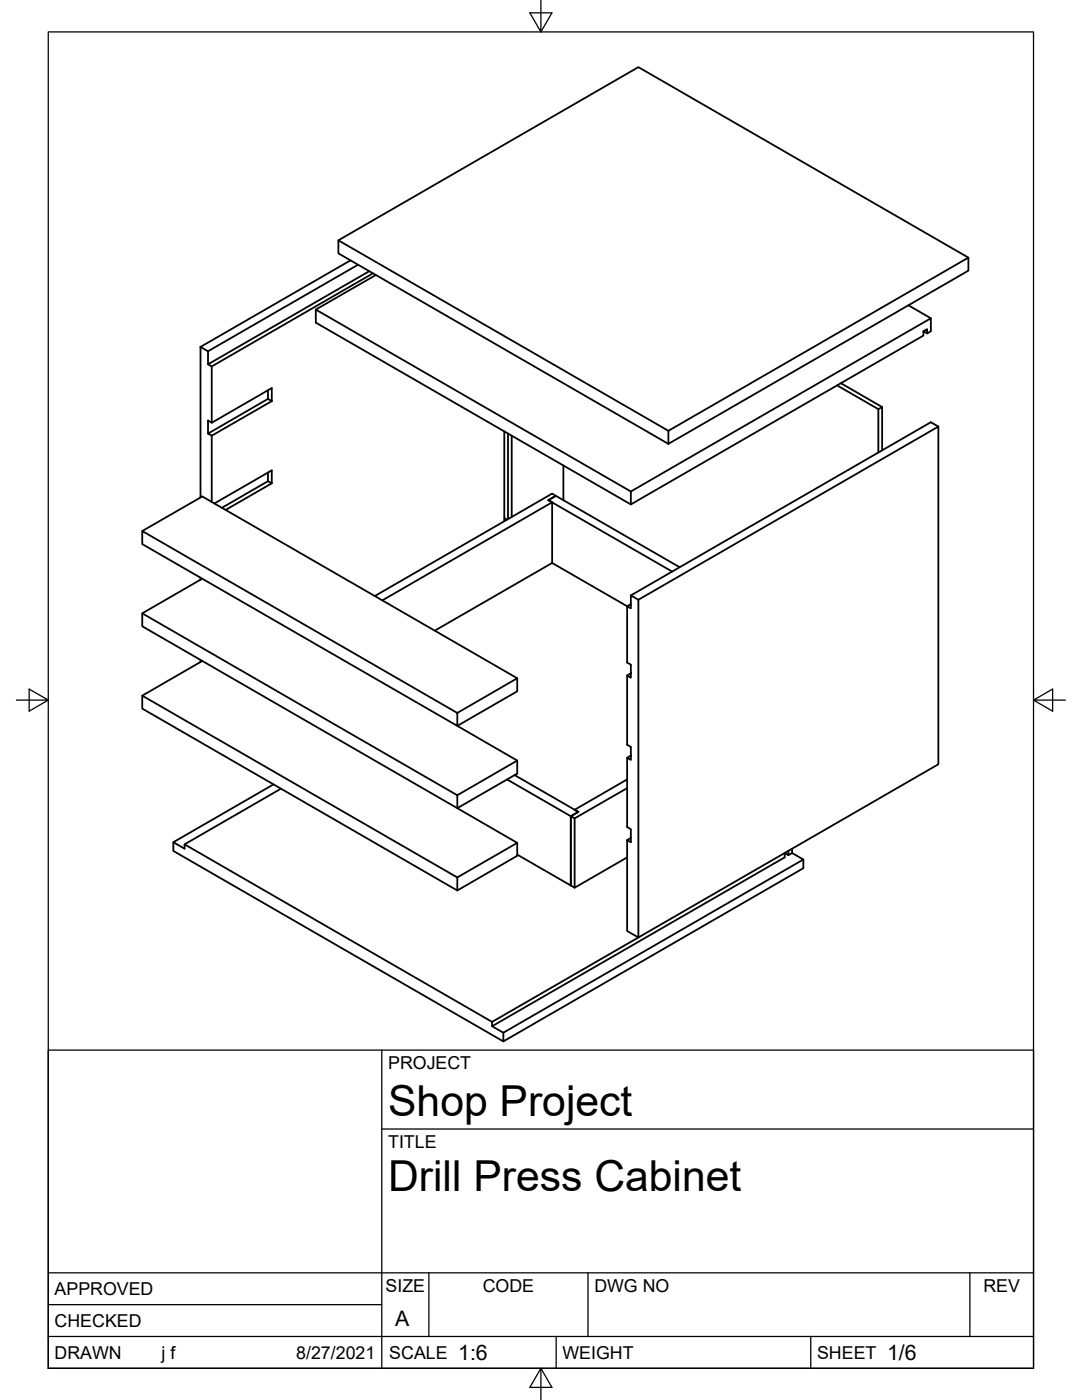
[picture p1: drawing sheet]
<svg xmlns="http://www.w3.org/2000/svg" width="216mm" height="279mm" viewBox="0 0 216 279" stroke-linecap="round" stroke-linejoin="round" font-family="sans-serif">
<!-- layer: Visible -->
<g fill="none" stroke="#000" stroke-width=".36">
<path d="M67.5 48l65.9 38M69.9 52l-29.9 17.2M71.4 52.8l-29.9 17.3M73.7 54.1l-32.2 18.6M74.4 54.5l-32.2 18.6M75 54.9l-12 6.9 62.9 36.3v2.6M193.2 51.4l-65.8-38-59.9 34.6v2.6l65.9 38M40 69.2l1.5 .9v2.6l.7 .4v11.3M40 69.2v30.1M53.5 77.9v1.7l.7 .5M53.5 79.6l-12 6.9 .7 .5M63 61.8v2.6l62.9 36.3 58.4-33.7v-.9l.7 .4v-.8l-.7 .4"/>
<path d="M167 76.9l8.3 4.8M167.8 76.5l8.2 4.7M181.3 60.9l4.4 2.6-59.8 34.6M185.7 63.5v2.6l-.7 .4M42.2 87v13.2M53.5 94.3v1.7l.7 .5M53.5 96l-9.2 5.3M54.2 80.1v-2.7l-12 7-.7-.5v2.6M54.2 96.5v-2.6l-11.4 6.6M54.2 80.1l-12 6.9M54.2 96.5l-9.2 5.3M100.6 86.1v17.9"/>
<path d="M101.4 86.5v17.1M102.1 87v16.2M112.4 92.9v6.9M133.4 86l59.8-34.6v2.6l-59.8 34.6zM176 89.9v-8.7l-.7 .5v8.6M187.2 85.1l-1.5-.8-59.8 34.5M28.4 106l62.8 36.3v2.6l-62.8-36.3zM28.4 106l12-6.9 62.8 36.3-12 6.9M40 115.3v.4M40.4 115.5l-12 6.9 62.8 36.3v2.6l12 6.9-12 6.9-62.8-36.3 12-6.9M74.8 119l35.4-20.5 .7 .5-1.5 .8 .8 .4v12.2l-23.4 13.5M100.6 103.4l.6 .3"/>
<path d="M110.2 100.2l-33.9 19.6M110.2 112.4l14.9 8.6 .8-.4M127.4 119.7l59.8-34.6v67.4l-89 51.4v.9l58.4-33.7v-.9l.7 .5M135.6 113.2l-24.7-14.2-1.5 .8 24.7 14.3M28.4 122.4v2.6l62.8 36.3 12-6.9v-2.6l-12-6.9 12-6.9v-2.6M28.4 138.8v2.6l62.8 36.3 12-6.9v-2.6M40 131.7v.4M125.1 134.8v13.8l.8 .5v2.6l-.8-.5 .8-.4M125.9 134.4l-.8 .4 .8 .5v-2.6l-.8-.5v-11.2l.8 .4v-2.6l1.5 .9v67.4l-2.3-1.3v-18.1M54.6 156.5l-20 11.6 2.2 1.3v-.9l19.3-11.1M101.2 155.6l12.7 7.3v13.8l-10.7-6.1M102.7 154.7l12.7 7.3"/>
<path d="M103.2 151.8l-12 6.9M125.1 151.2v13.9l.8 .4v2.6l-.8-.4 .8-.5M125.1 155.6l-10.4 6 .7 .4M125.1 157.3l-10.4 6M34.6 168.1v1.7l65.8 38M36.8 168.5l61.4 35.4M91.2 175.1v2.6M113.9 162.9l.8 .4v13.9l-.8-.5v-13.8l1.5-.9zM125.1 171.1l-10.4 6.1M158.1 169.4v.8l-.8 .5v-.9M158.1 170.2l2.2 1.3-59.9 34.6-2.2-1.3M160.3 171.5v1.8l-59.9 34.5v-1.7"/>
</g>
<!-- layer: Border -->
<path d="M9.6 6.4h196.6v266.7h-196.6zM107.9 0v6.4l-2.2-3.8h4.4l-2.2 3.8M3.3 139.7h6.3l-3.8-2.2v4.4l3.8-2.2M206.2 139.7l3.8 2.2v-4.4l-3.8 2.2h6.4M107.9 273.1l2.2 3.8h-4.4l2.2-3.8v6.3" fill="none" stroke="#000" stroke-width=".25"/>
<!-- layer: Titleblock -->
<path d="M9.6 209.6h196.6v63.5h-196.6zM76.2 209.6v63.5M76.2 225.3h130M9.6 254h196.6M85.6 254v12.7M117.3 254v12.7M193.5 254v12.7M9.6 266.7h196.6M9.6 260.4h66.6M111 266.7v6.4M161.8 266.7v6.4" fill="none" stroke="#000" stroke-width=".25"/>
<g font-size="8.5">
<text x="77.4" y="222.8">Shop Project</text>
<text x="77.4" y="237.8">Drill Press Cabinet</text>
</g>
<g font-size="4.3">
<text x="78.9" y="264.5">A</text>
<text x="91.4" y="271.4">1:6</text>
<text x="177" y="271.4">1/6</text>
</g>
<g font-size="3.5">
<text x="77.4" y="213.4">PROJECT</text>
<text x="77.4" y="229.1">TITLE</text>
<text x="76.9" y="257.8">SIZE</text>
<text x="96.3" y="257.8">CODE</text>
<text x="118.6" y="257.8">DWG NO</text>
<text x="196.2" y="257.8">REV</text>
<text x="10.9" y="258.5">APPROVED</text>
<text x="10.9" y="264.8">CHECKED</text>
<text x="10.9" y="271.2">DRAWN</text>
<text x="32.2" y="271.2">j f</text>
<text x="59.1" y="271.2">8/27/2021</text>
<text x="77.7" y="271.2">SCALE</text>
<text x="112.2" y="271.2">WEIGHT</text>
<text x="163" y="271.2">SHEET</text>
</g>
</svg>
